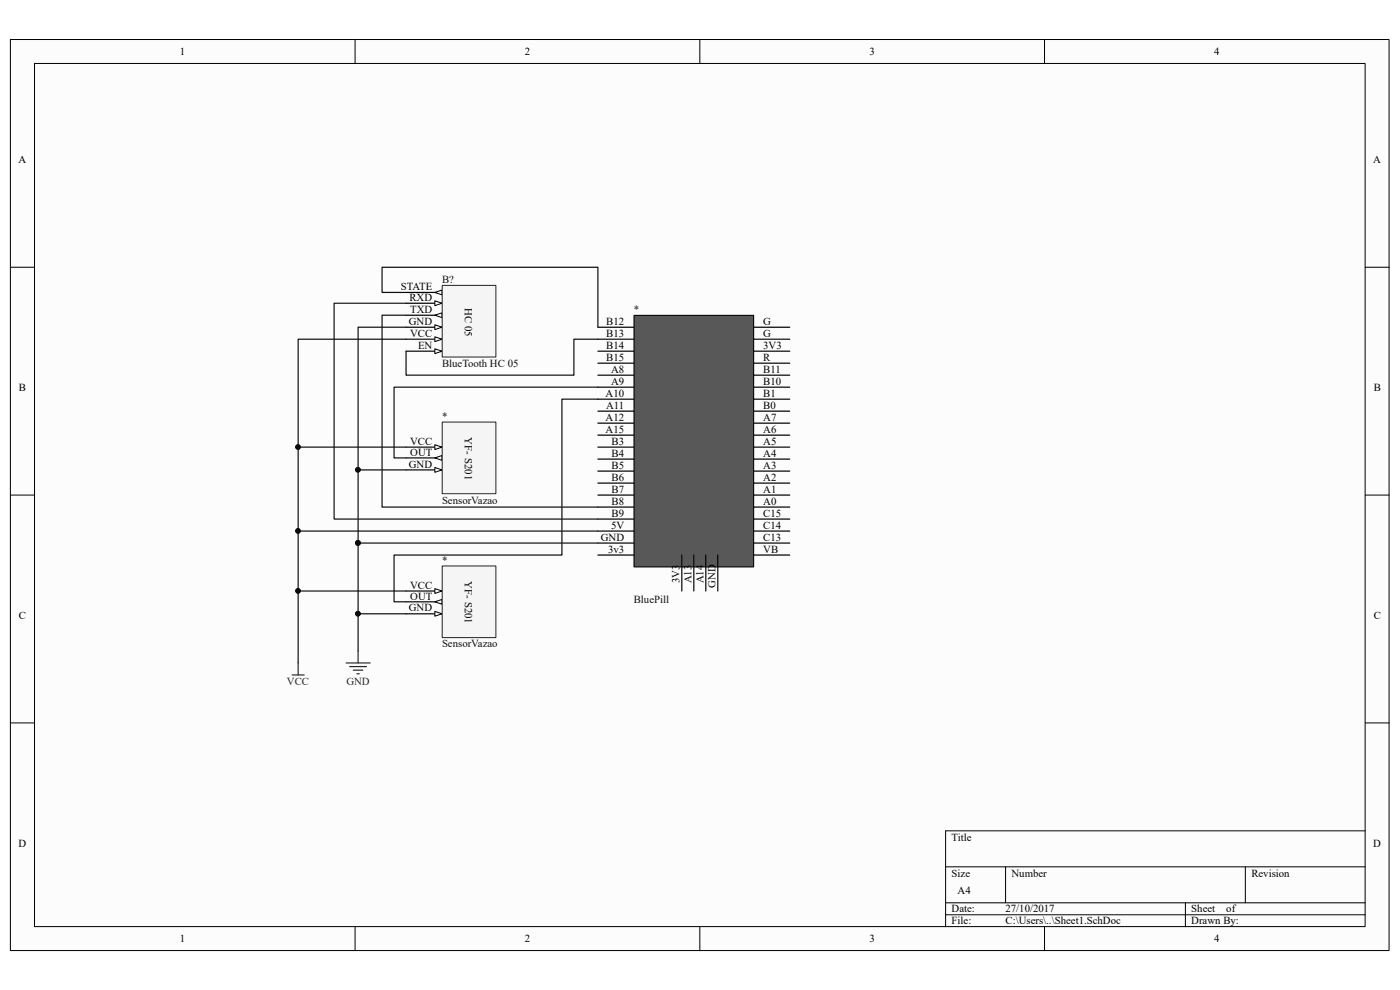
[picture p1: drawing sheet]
<svg xmlns="http://www.w3.org/2000/svg" width="297mm" height="210mm" viewBox="0 0 297 210" stroke-linecap="round" stroke-linejoin="round" font-family="sans-serif">
<path d="M2.2 8.4h292.5v193.2h-292.5z" fill="#fcfcfc"/>
<path d="M2.2 8.4h292.5v193.2h-292.5z" fill="none" stroke="#000" stroke-width=".21"/>
<path d="M7.4 13.5h282.2v183.1h-282.2z" fill="#fcfcfc"/>
<g fill="none" stroke="#000" stroke-width=".21">
<path d="M7.3 13.5h282.3v183.1h-282.3zM75.3 8.4v5.1M148.5 8.4v5.1M221.6 8.4v5.1M2.2 56.7h5.1M289.6 56.7h5.1M2.2 105h5.1M289.6 105h5.1M2.2 153.3h5.1M289.6 153.3h5.1M289.6 176.2h-89v20.4M75.3 196.6v5.1"/>
<path d="M148.5 196.6v5.1M200.6 183.9h89M200.6 191.5h89M200.6 194h89M213.3 183.9v7.6M221.6 196.6v5.1M251.5 191.5v5.1M264.2 183.9v7.6"/>
</g>
<g fill="none" stroke="#000" stroke-width=".25">
<path d="M126.8 77h7.7M126.8 74.5h7.7M126.8 72h7.7M126.8 79.6h7.7M126.8 69.4h7.7M159.9 77h7.6M159.9 74.5h7.6M159.9 72h7.6M159.9 79.6h7.6M159.9 69.4h7.6M126.8 89.8h7.7M126.8 87.2h7.7"/>
<path d="M126.8 84.7h7.7M126.8 92.3h7.7M126.8 82.1h7.7M126.8 99.9h7.7M126.8 97.4h7.7M126.8 94.8h7.7M159.9 89.8h7.6M159.9 87.2h7.6M159.9 84.7h7.6M159.9 92.3h7.6M159.9 82.1h7.6M159.9 99.9h7.6"/>
<path d="M159.9 97.4h7.6M159.9 94.8h7.6M126.8 102.5h7.7M126.8 105h7.7M126.8 115.2h7.7M126.8 112.7h7.7M126.8 110.1h7.7M126.8 117.7h7.7M126.8 107.6h7.7M159.9 102.5h7.6M159.9 105h7.6M159.9 115.2h7.6"/>
<path d="M159.9 112.7h7.6M159.9 110.1h7.6M159.9 117.7h7.6M159.9 107.6h7.6"/>
</g>
<path d="M134.5 66.9h25.4v53.4h-25.4z" fill="#585858"/>
<path d="M134.5 66.9h25.4v53.4h-25.4z" fill="none" stroke="#000" stroke-width=".21"/>
<path d="M86.1 97.1h7.7M144.6 117.7v7.7M147.2 117.7v7.7M149.7 117.7v7.7M152.3 117.7v7.7" fill="none" stroke="#000" stroke-width=".25"/>
<path d="M92.2 97.1l1.6-.5v1z" fill="#fcfcfc"/>
<path d="M92.2 97.1l1.6-.5v1z" fill="none" stroke="#000" stroke-width=".21"/>
<path d="M86.1 94.8h7.7" fill="none" stroke="#000" stroke-width=".25"/>
<path d="M92.2 94.3l1.6 .5-1.6 .6z" fill="#fcfcfc"/>
<path d="M92.2 94.3l1.6 .5-1.6 .6z" fill="none" stroke="#000" stroke-width=".21"/>
<path d="M86.1 99.7h7.7" fill="none" stroke="#000" stroke-width=".25"/>
<path d="M92.2 99.2l1.6 .5-1.6 .5z" fill="#fcfcfc"/>
<path d="M92.2 99.2l1.6 .5-1.6 .5z" fill="none" stroke="#000" stroke-width=".21"/>
<path d="M93.9 89.6h11.3v15.1h-11.3z" fill="#f5f5f5"/>
<path d="M93.8 89.5h11.4v15.2h-11.4z" fill="none" stroke="#262626" stroke-width=".21"/>
<path d="M76 138.1v2.5M73.4 140.6h5.1M74.2 141.4h3.5M74.9 142.2h2.1M75.7 142.9h.5" fill="none" stroke="#262626" stroke-width=".25"/>
<path d="M86.1 64.3h7.7" fill="none" stroke="#000" stroke-width=".25"/>
<path d="M92.2 63.8l1.6 .5-1.6 .5z" fill="#fcfcfc"/>
<path d="M92.2 63.8l1.6 .5-1.6 .5z" fill="none" stroke="#000" stroke-width=".21"/>
<path d="M86.1 62h7.7" fill="none" stroke="#000" stroke-width=".25"/>
<path d="M92.2 62l1.6-.5v1z" fill="#fcfcfc"/>
<path d="M92.2 62l1.6-.5v1z" fill="none" stroke="#000" stroke-width=".21"/>
<path d="M86.1 69.4h7.7" fill="none" stroke="#000" stroke-width=".25"/>
<path d="M92.2 68.9l1.6 .5-1.6 .5z" fill="#fcfcfc"/>
<path d="M92.2 68.9l1.6 .5-1.6 .5z" fill="none" stroke="#000" stroke-width=".21"/>
<path d="M86.1 66.9h7.7" fill="none" stroke="#000" stroke-width=".25"/>
<path d="M92.2 66.9l1.6-.5v1z" fill="#fcfcfc"/>
<path d="M92.2 66.9l1.6-.5v1z" fill="none" stroke="#000" stroke-width=".21"/>
<path d="M86.1 74.5h7.7" fill="none" stroke="#000" stroke-width=".25"/>
<path d="M92.2 74l1.6 .5-1.6 .5z" fill="#fcfcfc"/>
<path d="M92.2 74l1.6 .5-1.6 .5z" fill="none" stroke="#000" stroke-width=".21"/>
<path d="M86.1 72h7.7" fill="none" stroke="#000" stroke-width=".25"/>
<path d="M92.2 71.4l1.6 .6-1.6 .5z" fill="#fcfcfc"/>
<path d="M92.2 71.4l1.6 .6-1.6 .5z" fill="none" stroke="#000" stroke-width=".21"/>
<path d="M93.9 60.6h11.3v15.1h-11.3z" fill="#f5f5f5"/>
<path d="M93.8 60.5h11.4v15.2h-11.4z" fill="none" stroke="#262626" stroke-width=".21"/>
<path d="M62 143.2h2.5M63.2 140.6v2.6" fill="none" stroke="#262626" stroke-width=".25"/>
<path d="M86.1 127.7h7.7" fill="none" stroke="#000" stroke-width=".25"/>
<path d="M92.2 127.7l1.6-.6v1.1z" fill="#fcfcfc"/>
<path d="M92.2 127.7l1.6-.6v1.1z" fill="none" stroke="#000" stroke-width=".21"/>
<path d="M86.1 125.4h7.7" fill="none" stroke="#000" stroke-width=".25"/>
<path d="M92.2 124.9l1.6 .5-1.6 .5z" fill="#fcfcfc"/>
<path d="M92.2 124.9l1.6 .5-1.6 .5z" fill="none" stroke="#000" stroke-width=".21"/>
<path d="M86.1 130.2h7.7" fill="none" stroke="#000" stroke-width=".25"/>
<path d="M92.2 129.7l1.6 .5-1.6 .5z" fill="#fcfcfc"/>
<path d="M92.2 129.7l1.6 .5-1.6 .5z" fill="none" stroke="#000" stroke-width=".21"/>
<path d="M93.9 120.1h11.3v15.2h-11.3z" fill="#f5f5f5"/>
<path d="M93.8 120.1h11.4v15.2h-11.4z" fill="none" stroke="#262626" stroke-width=".21"/>
<g fill="none" stroke="#0e0e0e" stroke-width=".25">
<path d="M86.1 69.4h-10.1v30.3M86.1 72h-22.9v22.8M86.1 66.9h-5v40.7h45.7M86.1 64.3h-15.2v45.8h55.9M86.1 62h-5v-5.3h45.7v12.7M126.8 72h-5v7.6h-35.7v-5.1M86.1 94.8h-22.9v17.9M86.1 99.7h-10.1v15.5M126.8 82.1h-43.2v15h2.5M126.8 84.7h-7.6v33h-35.6v10h2.5M76 115.2h50.8M76 115.2v15"/>
<path d="M126.8 112.7h-63.6v27.9M63.2 125.4h22.9M86.1 130.2h-10.1v7.9"/>
</g>
<g fill="#0e0e0e" stroke="#0e0e0e" stroke-width=".21">
<circle cx="75.9" cy="99.7" r=".49"/>
<circle cx="75.9" cy="115.2" r=".49"/>
<circle cx="63.2" cy="125.3" r=".48"/>
<circle cx="63.2" cy="112.6" r=".48"/>
<circle cx="63.2" cy="94.8" r=".48"/>
<circle cx="75.9" cy="130.2" r=".49"/>
</g>
<g font-size="2.3">
<text x="38.2" y="11.7">1</text>
<text x="111.3" y="11.7">2</text>
<text x="184.4" y="11.7">3</text>
<text x="257.6" y="11.7">4</text>
<text x="3.9" y="34.6">A</text>
<text x="291.3" y="34.6">A</text>
<text x="85" y="61.6">STATE</text>
<text x="86.9" y="63.8">RXD</text>
<text x="98.6" y="65.3" transform="rotate(90 98.6 65.3)">HC 05</text>
<text x="86.7" y="68.9">GND</text>
<text x="87" y="71.5">VCC</text>
<text x="87" y="66.4">TXD</text>
<text x="128.6" y="71.5">B13</text>
<text x="128.6" y="68.9">B12</text>
<text x="161.9" y="71.5">G</text>
<text x="161.9" y="68.9">G</text>
<text x="88.7" y="74">EN</text>
<text x="128.6" y="76.5">B15</text>
<text x="128.6" y="74">B14</text>
<text x="161.9" y="74">3V3</text>
<text x="161.9" y="76.5">R</text>
<text x="4" y="82.9">B</text>
<text x="129.6" y="79.1">A8</text>
<text x="129.6" y="81.6">A9</text>
<text x="161.9" y="81.6">B10</text>
<text x="161.9" y="79.1">B11</text>
<text x="291.4" y="82.9">B</text>
<text x="128.5" y="89.3">A12</text>
<text x="128.5" y="84.2">A10</text>
<text x="128.6" y="86.7">A11</text>
<text x="161.9" y="84.2">B1</text>
<text x="161.9" y="86.7">B0</text>
<text x="161.9" y="89.3">A7</text>
<text x="87" y="94.4">VCC</text>
<text x="98.6" y="92.8" transform="rotate(90 98.6 92.8)">YF- S201</text>
<text x="128.5" y="91.8">A15</text>
<text x="129.7" y="94.4">B3</text>
<text x="161.9" y="94.4">A5</text>
<text x="161.9" y="91.8">A6</text>
<text x="86.7" y="99.2">GND</text>
<text x="87" y="96.6">OUT</text>
<text x="129.7" y="102">B6</text>
<text x="129.7" y="99.4">B5</text>
<text x="129.7" y="96.9">B4</text>
<text x="161.9" y="96.9">A4</text>
<text x="161.9" y="99.4">A3</text>
<text x="161.9" y="102">A2</text>
<text x="129.7" y="104.5">B7</text>
<text x="129.7" y="107.1">B8</text>
<text x="161.9" y="107.1">A0</text>
<text x="161.9" y="104.5">A1</text>
<text x="129.6" y="112.1">5V</text>
<text x="129.7" y="109.6">B9</text>
<text x="161.9" y="109.6">C15</text>
<text x="161.9" y="112.1">C14</text>
<text x="127.5" y="114.7">GND</text>
<text x="129" y="117.2">3v3</text>
<text x="161.9" y="114.7">C13</text>
<text x="161.9" y="117.2">VB</text>
<text x="87" y="124.9">VCC</text>
<text x="98.6" y="123.3" transform="rotate(90 98.6 123.3)">YF- S201</text>
<text x="144.1" y="123.7" transform="rotate(-90 144.1 123.7)">3V3</text>
<text x="146.7" y="123.7" transform="rotate(-90 146.7 123.7)">A13</text>
<text x="149.2" y="123.7" transform="rotate(-90 149.2 123.7)">A14</text>
<text x="151.8" y="124.8" transform="rotate(-90 151.8 124.8)">GND</text>
<text x="4" y="131.2">C</text>
<text x="86.7" y="129.7">GND</text>
<text x="87" y="127.2">OUT</text>
<text x="291.4" y="131.2">C</text>
<text x="3.9" y="179.6">D</text>
<text x="201.9" y="178.3">Title</text>
<text x="291.3" y="179.6">D</text>
<text x="201.9" y="185.9">Size</text>
<text x="214.6" y="185.9">Number</text>
<text x="265.5" y="185.9">Revision</text>
<text x="203.2" y="189.7">A4</text>
<text x="201.9" y="193.5">Date:</text>
<text x="201.9" y="196.1">File:</text>
<text x="213.3" y="193.5">27/10/2017</text>
<text x="213.3" y="196.1">C:\Users\..\Sheet1.SchDoc</text>
<text x="252.7" y="193.5">Sheet</text>
<text x="252.7" y="196.1">Drawn By:</text>
<text x="260.2" y="193.5">of</text>
<text x="38.2" y="199.9">1</text>
<text x="111.3" y="199.9">2</text>
<text x="184.4" y="199.9">3</text>
<text x="257.6" y="199.9">4</text>
</g>
<g font-size="2.3" fill="#0e0e0e">
<text x="93.8" y="60">B?</text>
<text x="134.4" y="66.4">*</text>
<text x="93.8" y="77.8">BlueTooth HC 05</text>
<text x="93.8" y="89">*</text>
<text x="93.8" y="106.8">SensorVazao</text>
<text x="93.8" y="119.5">*</text>
<text x="134.4" y="127.9">BluePill</text>
<text x="93.8" y="137.3">SensorVazao</text>
</g>
<g font-size="2.3" fill="#262626">
<text x="60.9" y="145.2">VCC</text>
<text x="73.5" y="145.2">GND</text>
</g>
</svg>
